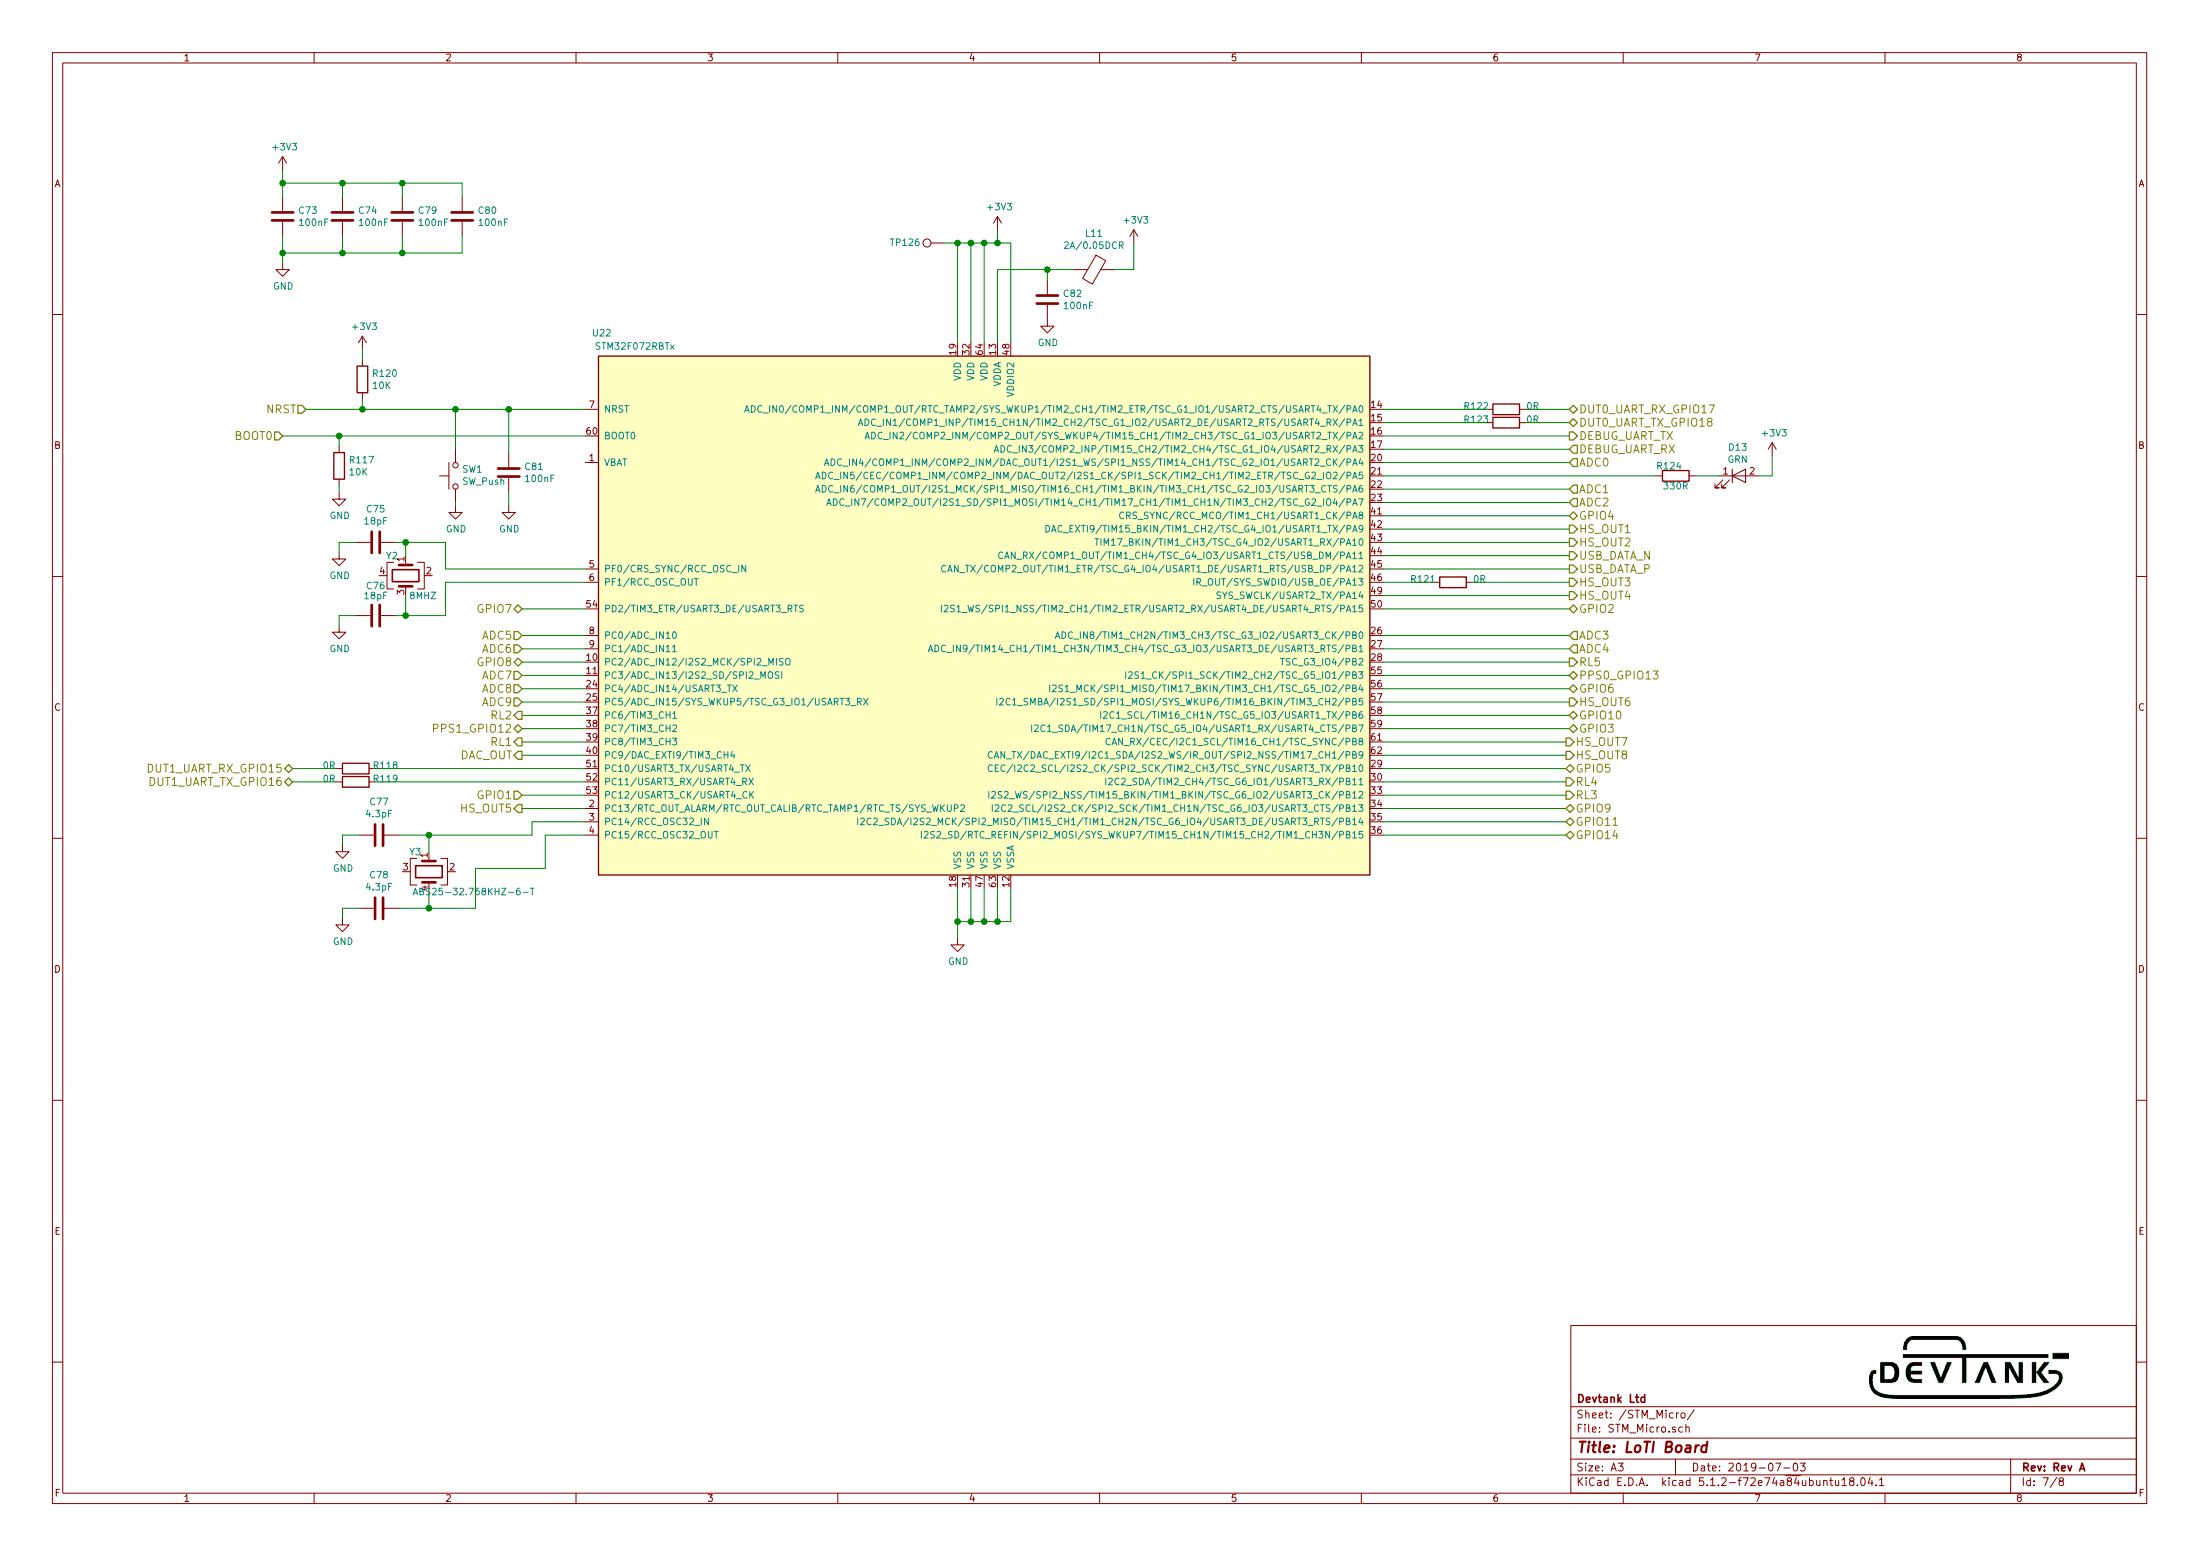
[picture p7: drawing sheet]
EESchema Schematic File Version 4
LIBS:LoTI_Board-cache
EELAYER 29 0
EELAYER END
$Descr A3 16535 11693
encoding utf-8
Sheet 7 8
Title "LoTI Board"
Date "2019-07-03"
Rev "Rev A"
Comp "Devtank Ltd"
Comment1 ""
Comment2 ""
Comment3 ""
Comment4 ""
$EndDescr
$Comp
L LoTI_Board-rescue:STM32F072RBTx-MCU_ST_STM32 U22
U 1 1
P 7400 4675
F 0 "U22" H 4525 6850 50  0000 C CNN
F 1 "STM32F072RBTx" H 4775 6750 50  0000 C CNN
F 2 "Package_QFP:LQFP-64_10x10mm_P0.5mm" H 10300 6650 50  0001 R TNN
F 3 "http://www.st.com/st-web-ui/static/active/en/resource/technical/document/datasheet/DM00090510.pdf" H 7400 4675 50  0001 C CNN
F 4 "126-001" H 7400 4675 50  0001 C CNN "Devtank"
	1    7400 4675
	1    0    0    -1  
$EndComp
$Comp
L power:+3V3 #PWR0190
U 1 1
P 7500 1725
F 0 "#PWR0190" H 7500 1575 50  0001 C CNN
F 1 "+3V3" H 7515 1898 50  0000 C CNN
F 2 "" H 7500 1725 50  0001 C CNN
F 3 "" H 7500 1725 50  0001 C CNN
	1    7500 1725
	1    0    0    -1  
$EndComp
$Comp
L LoTI_Board-rescue:Ferrite_Bead-device L11
U 1 1
P 8225 2025
F 0 "L11" V 7951 2025 50  0000 C CNN
F 1 "2A/0.05DCR" V 8042 2025 50  0000 C CNN
F 2 "Inductor_SMD:L_0805_2012Metric" V 8155 2025 50  0001 C CNN
F 3 "" H 8225 2025 50  0001 C CNN
F 4 "113-002" H 0   0   50  0001 C CNN "Devtank"
	1    8225 2025
	0    1    1    0   
$EndComp
Wire Wire Line
	7500 1725 7500 1825
Wire Wire Line
	7200 2575 7200 1825
Wire Wire Line
	7200 1825 7300 1825
Connection ~ 7500 1825
Wire Wire Line
	7300 2575 7300 1825
Connection ~ 7300 1825
Wire Wire Line
	7300 1825 7400 1825
Wire Wire Line
	7400 2575 7400 1825
Connection ~ 7400 1825
Wire Wire Line
	7400 1825 7500 1825
Wire Wire Line
	7600 2575 7600 1825
Wire Wire Line
	7600 1825 7500 1825
Wire Wire Line
	7500 2025 7500 2575
$Comp
L power:+3V3 #PWR0192
U 1 1
P 8525 1825
F 0 "#PWR0192" H 8525 1675 50  0001 C CNN
F 1 "+3V3" H 8540 1998 50  0000 C CNN
F 2 "" H 8525 1825 50  0001 C CNN
F 3 "" H 8525 1825 50  0001 C CNN
	1    8525 1825
	1    0    0    -1  
$EndComp
Wire Wire Line
	8525 1825 8525 2025
Wire Wire Line
	8525 2025 8375 2025
$Comp
L LoTI_Board-rescue:C-device C82
U 1 1
P 7875 2250
F 0 "C82" H 7990 2296 50  0000 L CNN
F 1 "100nF" H 7990 2205 50  0000 L CNN
F 2 "Capacitor_SMD:C_0603_1608Metric" H 7913 2100 50  0001 C CNN
F 3 "" H 7875 2250 50  0001 C CNN
F 4 "105-002" H 0   0   50  0001 C CNN "Devtank"
	1    7875 2250
	1    0    0    -1  
$EndComp
Wire Wire Line
	7875 2100 7875 2025
Connection ~ 7875 2025
Wire Wire Line
	7875 2025 8075 2025
$Comp
L power:GND #PWR0191
U 1 1
P 7875 2400
F 0 "#PWR0191" H 7875 2150 50  0001 C CNN
F 1 "GND" H 7880 2227 50  0000 C CNN
F 2 "" H 7875 2400 50  0001 C CNN
F 3 "" H 7875 2400 50  0001 C CNN
	1    7875 2400
	1    0    0    -1  
$EndComp
$Comp
L LoTI_Board-rescue:C-device C73
U 1 1
P 2125 1625
F 0 "C73" H 2240 1671 50  0000 L CNN
F 1 "100nF" H 2240 1580 50  0000 L CNN
F 2 "Capacitor_SMD:C_0603_1608Metric" H 2163 1475 50  0001 C CNN
F 3 "" H 2125 1625 50  0001 C CNN
F 4 "105-002" H 0   0   50  0001 C CNN "Devtank"
	1    2125 1625
	1    0    0    -1  
$EndComp
$Comp
L LoTI_Board-rescue:C-device C74
U 1 1
P 2575 1625
F 0 "C74" H 2690 1671 50  0000 L CNN
F 1 "100nF" H 2690 1580 50  0000 L CNN
F 2 "Capacitor_SMD:C_0603_1608Metric" H 2613 1475 50  0001 C CNN
F 3 "" H 2575 1625 50  0001 C CNN
F 4 "105-002" H 0   0   50  0001 C CNN "Devtank"
	1    2575 1625
	1    0    0    -1  
$EndComp
$Comp
L LoTI_Board-rescue:C-device C79
U 1 1
P 3025 1625
F 0 "C79" H 3140 1671 50  0000 L CNN
F 1 "100nF" H 3140 1580 50  0000 L CNN
F 2 "Capacitor_SMD:C_0603_1608Metric" H 3063 1475 50  0001 C CNN
F 3 "" H 3025 1625 50  0001 C CNN
F 4 "105-002" H 0   0   50  0001 C CNN "Devtank"
	1    3025 1625
	1    0    0    -1  
$EndComp
$Comp
L LoTI_Board-rescue:C-device C80
U 1 1
P 3475 1625
F 0 "C80" H 3590 1671 50  0000 L CNN
F 1 "100nF" H 3590 1580 50  0000 L CNN
F 2 "Capacitor_SMD:C_0603_1608Metric" H 3513 1475 50  0001 C CNN
F 3 "" H 3475 1625 50  0001 C CNN
F 4 "105-002" H 0   0   50  0001 C CNN "Devtank"
	1    3475 1625
	1    0    0    -1  
$EndComp
$Comp
L power:+3V3 #PWR0179
U 1 1
P 2125 1275
F 0 "#PWR0179" H 2125 1125 50  0001 C CNN
F 1 "+3V3" H 2140 1448 50  0000 C CNN
F 2 "" H 2125 1275 50  0001 C CNN
F 3 "" H 2125 1275 50  0001 C CNN
	1    2125 1275
	1    0    0    -1  
$EndComp
Wire Wire Line
	2575 1475 2575 1375
Wire Wire Line
	2575 1375 2125 1375
Connection ~ 2125 1375
Wire Wire Line
	2125 1375 2125 1475
Wire Wire Line
	3025 1475 3025 1375
Wire Wire Line
	3025 1375 2575 1375
Connection ~ 2575 1375
Wire Wire Line
	3475 1475 3475 1375
Wire Wire Line
	3475 1375 3025 1375
Connection ~ 3025 1375
$Comp
L power:GND #PWR0180
U 1 1
P 2125 1975
F 0 "#PWR0180" H 2125 1725 50  0001 C CNN
F 1 "GND" H 2130 1802 50  0000 C CNN
F 2 "" H 2125 1975 50  0001 C CNN
F 3 "" H 2125 1975 50  0001 C CNN
	1    2125 1975
	1    0    0    -1  
$EndComp
Wire Wire Line
	2125 1975 2125 1900
Wire Wire Line
	2575 1775 2575 1900
Connection ~ 2125 1900
Wire Wire Line
	2125 1900 2125 1775
Wire Wire Line
	3025 1775 3025 1900
Wire Wire Line
	2125 1900 2575 1900
Connection ~ 2575 1900
Wire Wire Line
	2575 1900 3025 1900
Wire Wire Line
	3025 1900 3475 1900
Wire Wire Line
	3475 1900 3475 1775
Connection ~ 3025 1900
$Comp
L power:GND #PWR0189
U 1 1
P 7200 7050
F 0 "#PWR0189" H 7200 6800 50  0001 C CNN
F 1 "GND" H 7205 6877 50  0000 C CNN
F 2 "" H 7200 7050 50  0001 C CNN
F 3 "" H 7200 7050 50  0001 C CNN
	1    7200 7050
	1    0    0    -1  
$EndComp
Wire Wire Line
	7200 7050 7200 6925
Wire Wire Line
	7300 6925 7200 6925
Wire Wire Line
	7300 6675 7300 6925
Connection ~ 7200 6925
Wire Wire Line
	7200 6925 7200 6675
Wire Wire Line
	7400 6675 7400 6925
Wire Wire Line
	7400 6925 7300 6925
Connection ~ 7300 6925
Wire Wire Line
	7500 6675 7500 6925
Wire Wire Line
	7500 6925 7400 6925
Connection ~ 7400 6925
Wire Wire Line
	7600 6675 7600 6925
Wire Wire Line
	7600 6925 7500 6925
Connection ~ 7500 6925
Wire Wire Line
	4400 3075 3825 3075
$Comp
L LoTI_Board-rescue:R-device R120
U 1 1
P 2725 2850
F 0 "R120" H 2795 2896 50  0000 L CNN
F 1 "10K" H 2795 2805 50  0000 L CNN
F 2 "Resistor_SMD:R_0603_1608Metric" V 2655 2850 50  0001 C CNN
F 3 "" H 2725 2850 50  0001 C CNN
F 4 "101-010" H 0   0   50  0001 C CNN "Devtank"
	1    2725 2850
	1    0    0    -1  
$EndComp
$Comp
L LoTI_Board-rescue:R-device R117
U 1 1
P 2550 3500
F 0 "R117" H 2620 3546 50  0000 L CNN
F 1 "10K" H 2620 3455 50  0000 L CNN
F 2 "Resistor_SMD:R_0603_1608Metric" V 2480 3500 50  0001 C CNN
F 3 "" H 2550 3500 50  0001 C CNN
F 4 "101-010" H 0   0   50  0001 C CNN "Devtank"
	1    2550 3500
	1    0    0    -1  
$EndComp
Wire Wire Line
	2550 3350 2550 3275
Connection ~ 2550 3275
$Comp
L power:GND #PWR0181
U 1 1
P 2550 3700
F 0 "#PWR0181" H 2550 3450 50  0001 C CNN
F 1 "GND" H 2555 3527 50  0000 C CNN
F 2 "" H 2550 3700 50  0001 C CNN
F 3 "" H 2550 3700 50  0001 C CNN
	1    2550 3700
	1    0    0    -1  
$EndComp
Wire Wire Line
	2725 3000 2725 3075
Connection ~ 2725 3075
$Comp
L power:+3V3 #PWR0186
U 1 1
P 2725 2625
F 0 "#PWR0186" H 2725 2475 50  0001 C CNN
F 1 "+3V3" H 2740 2798 50  0000 C CNN
F 2 "" H 2725 2625 50  0001 C CNN
F 3 "" H 2725 2625 50  0001 C CNN
	1    2725 2625
	1    0    0    -1  
$EndComp
Wire Wire Line
	2725 2625 2725 2700
Wire Wire Line
	2300 3075 2725 3075
Wire Wire Line
	2125 3275 2550 3275
Text HLabel 2300 3075 0    60   Input ~ 0
NRST
Text HLabel 2125 3275 0    60   Input ~ 0
BOOT0
$Comp
L LoTI_Board-rescue:C-device C81
U 1 1
P 3825 3550
F 0 "C81" H 3940 3596 50  0000 L CNN
F 1 "100nF" H 3940 3505 50  0000 L CNN
F 2 "Capacitor_SMD:C_0603_1608Metric" H 3863 3400 50  0001 C CNN
F 3 "" H 3825 3550 50  0001 C CNN
F 4 "105-002" H 0   0   50  0001 C CNN "Devtank"
	1    3825 3550
	1    0    0    -1  
$EndComp
Wire Wire Line
	3825 3400 3825 3075
Connection ~ 3825 3075
Wire Wire Line
	3825 3075 3425 3075
$Comp
L power:GND #PWR0188
U 1 1
P 3825 3800
F 0 "#PWR0188" H 3825 3550 50  0001 C CNN
F 1 "GND" H 3830 3627 50  0000 C CNN
F 2 "" H 3825 3800 50  0001 C CNN
F 3 "" H 3825 3800 50  0001 C CNN
	1    3825 3800
	1    0    0    -1  
$EndComp
Wire Wire Line
	3825 3800 3825 3700
$Comp
L Switch:SW_Push SW1
U 1 1
P 3425 3575
F 0 "SW1" V 3471 3527 50  0000 R CNN
F 1 "SW_Push" V 3380 3527 50  0000 R CNN
F 2 "Button_Switch_SMD:SW_SPST_B3U-1000P" H 3425 3775 50  0001 C CNN
F 3 "" H 3425 3775 50  0001 C CNN
F 4 "780-001" H 0   0   50  0001 C CNN "Devtank"
	1    3425 3575
	0    -1   -1   0   
$EndComp
$Comp
L LoTI_Board-rescue:Crystal_GND23-device Y3
U 1 1
P 3225 6550
F 0 "Y3" V 3075 6400 50  0000 L CNN
F 1 "ABS25-32.768KHZ-6-T" V 3375 6425 50  0000 L CNN
F 2 "Crystal:Crystal_SMD_7050-4Pin_7.0x5.0mm" H 3225 6550 50  0001 C CNN
F 3 "" H 3225 6550 50  0001 C CNN
F 4 "181-008" H 3225 6550 50  0001 C CNN "Devtank"
	1    3225 6550
	0    1    1    0   
$EndComp
$Comp
L power:GND #PWR0187
U 1 1
P 3425 3800
F 0 "#PWR0187" H 3425 3550 50  0001 C CNN
F 1 "GND" H 3430 3627 50  0000 C CNN
F 2 "" H 3425 3800 50  0001 C CNN
F 3 "" H 3425 3800 50  0001 C CNN
	1    3425 3800
	1    0    0    -1  
$EndComp
Wire Wire Line
	3425 3800 3425 3775
Wire Wire Line
	3425 3375 3425 3075
Connection ~ 3425 3075
Wire Wire Line
	3425 3075 2725 3075
Wire Wire Line
	3225 6275 3225 6400
Wire Wire Line
	3225 6700 3225 6825
Wire Wire Line
	3225 6825 3575 6825
Wire Wire Line
	3575 6825 3575 6525
Wire Wire Line
	3575 6525 4100 6525
$Comp
L LoTI_Board-rescue:C-device C77
U 1 1
P 2850 6275
F 0 "C77" V 2598 6275 50  0000 C CNN
F 1 "4.3pF" V 2689 6275 50  0000 C CNN
F 2 "Capacitor_SMD:C_0603_1608Metric" H 2888 6125 50  0001 C CNN
F 3 "" H 2850 6275 50  0001 C CNN
F 4 "106-014" H 0   0   50  0001 C CNN "Devtank"
	1    2850 6275
	0    1    1    0   
$EndComp
$Comp
L power:GND #PWR0184
U 1 1
P 2575 6350
F 0 "#PWR0184" H 2575 6100 50  0001 C CNN
F 1 "GND" H 2580 6177 50  0000 C CNN
F 2 "" H 2575 6350 50  0001 C CNN
F 3 "" H 2575 6350 50  0001 C CNN
	1    2575 6350
	1    0    0    -1  
$EndComp
Wire Wire Line
	2575 6350 2575 6275
Wire Wire Line
	2575 6275 2700 6275
Wire Wire Line
	3000 6275 3225 6275
Connection ~ 3225 6275
$Comp
L LoTI_Board-rescue:C-device C78
U 1 1
P 2850 6825
F 0 "C78" V 2598 6825 50  0000 C CNN
F 1 "4.3pF" V 2689 6825 50  0000 C CNN
F 2 "Capacitor_SMD:C_0603_1608Metric" H 2888 6675 50  0001 C CNN
F 3 "" H 2850 6825 50  0001 C CNN
F 4 "106-014" H 0   0   50  0001 C CNN "Devtank"
	1    2850 6825
	0    1    1    0   
$EndComp
$Comp
L power:GND #PWR0185
U 1 1
P 2575 6900
F 0 "#PWR0185" H 2575 6650 50  0001 C CNN
F 1 "GND" H 2580 6727 50  0000 C CNN
F 2 "" H 2575 6900 50  0001 C CNN
F 3 "" H 2575 6900 50  0001 C CNN
	1    2575 6900
	1    0    0    -1  
$EndComp
Wire Wire Line
	2575 6900 2575 6825
Wire Wire Line
	2575 6825 2700 6825
Wire Wire Line
	3000 6825 3225 6825
Connection ~ 3225 6825
$Comp
L LoTI_Board-rescue:Crystal_GND24-device Y2
U 1 1
P 3050 4325
F 0 "Y2" V 2900 4175 50  0000 L CNN
F 1 "8MHZ" V 3200 4350 50  0000 L CNN
F 2 "Crystal:Crystal_SMD_Abracon_ABM3C-4Pin_5.0x3.2mm" H 3050 4325 50  0001 C CNN
F 3 "" H 3050 4325 50  0001 C CNN
F 4 "181-009" H 3050 4325 50  0001 C CNN "Devtank"
	1    3050 4325
	0    1    1    0   
$EndComp
Wire Wire Line
	3050 4475 3050 4625
Wire Wire Line
	3050 4625 3350 4625
Wire Wire Line
	3350 4625 3350 4375
Wire Wire Line
	3350 4375 4400 4375
Wire Wire Line
	4400 4275 3350 4275
Wire Wire Line
	3350 4275 3350 4075
Wire Wire Line
	3350 4075 3050 4075
Wire Wire Line
	3050 4075 3050 4175
$Comp
L LoTI_Board-rescue:C-device C75
U 1 1
P 2825 4075
F 0 "C75" V 2573 4075 50  0000 C CNN
F 1 "18pF" V 2664 4075 50  0000 C CNN
F 2 "Capacitor_SMD:C_0603_1608Metric" H 2863 3925 50  0001 C CNN
F 3 "" H 2825 4075 50  0001 C CNN
F 4 "106-003" H 0   0   50  0001 C CNN "Devtank"
	1    2825 4075
	0    1    1    0   
$EndComp
$Comp
L power:GND #PWR0182
U 1 1
P 2550 4150
F 0 "#PWR0182" H 2550 3900 50  0001 C CNN
F 1 "GND" H 2555 3977 50  0000 C CNN
F 2 "" H 2550 4150 50  0001 C CNN
F 3 "" H 2550 4150 50  0001 C CNN
	1    2550 4150
	1    0    0    -1  
$EndComp
Wire Wire Line
	2550 4150 2550 4075
Wire Wire Line
	2550 4075 2675 4075
$Comp
L LoTI_Board-rescue:C-device C76
U 1 1
P 2825 4625
F 0 "C76" V 2600 4625 50  0000 C CNN
F 1 "18pF" V 2675 4625 50  0000 C CNN
F 2 "Capacitor_SMD:C_0603_1608Metric" H 2863 4475 50  0001 C CNN
F 3 "" H 2825 4625 50  0001 C CNN
F 4 "106-003" H 0   0   50  0001 C CNN "Devtank"
	1    2825 4625
	0    1    1    0   
$EndComp
$Comp
L power:GND #PWR0183
U 1 1
P 2550 4700
F 0 "#PWR0183" H 2550 4450 50  0001 C CNN
F 1 "GND" H 2555 4527 50  0000 C CNN
F 2 "" H 2550 4700 50  0001 C CNN
F 3 "" H 2550 4700 50  0001 C CNN
	1    2550 4700
	1    0    0    -1  
$EndComp
Wire Wire Line
	2550 4700 2550 4625
Wire Wire Line
	2550 4625 2675 4625
Wire Wire Line
	2550 3650 2550 3700
Wire Wire Line
	2550 3275 4400 3275
Wire Wire Line
	2975 4075 3050 4075
Connection ~ 3050 4075
Wire Wire Line
	2975 4625 3050 4625
Connection ~ 3050 4625
Wire Wire Line
	10400 4875 11800 4875
Wire Wire Line
	10400 3575 12450 3575
Wire Wire Line
	10400 3475 11800 3475
Wire Wire Line
	10400 3775 11800 3775
Wire Wire Line
	10400 4775 11800 4775
Wire Wire Line
	4400 4775 3925 4775
Wire Wire Line
	4400 4875 3925 4875
Wire Wire Line
	4400 5175 3925 5175
Wire Wire Line
	4400 5275 3925 5275
Wire Wire Line
	3225 6275 4000 6275
Wire Wire Line
	4000 6275 4000 6175
Wire Wire Line
	4000 6175 4400 6175
Wire Wire Line
	4100 6525 4100 6275
Wire Wire Line
	4100 6275 4400 6275
Wire Wire Line
	10400 3675 11800 3675
Wire Wire Line
	4400 5075 3925 5075
Wire Wire Line
	4400 5975 3925 5975
Wire Wire Line
	10400 4575 11800 4575
Wire Wire Line
	10400 5475 11800 5475
Wire Wire Line
	10400 5575 11775 5575
Wire Wire Line
	10400 3875 11800 3875
Wire Wire Line
	10400 5775 11775 5775
Wire Wire Line
	10400 5175 11800 5175
Wire Wire Line
	4400 4575 3925 4575
Wire Wire Line
	10400 6075 11775 6075
Wire Wire Line
	4400 5575 3925 5575
Wire Wire Line
	3925 5375 4400 5375
Wire Wire Line
	10400 5975 11775 5975
Wire Wire Line
	10400 5875 11775 5875
Wire Wire Line
	10400 4975 11800 4975
Wire Wire Line
	10400 5375 11800 5375
Wire Wire Line
	10400 6175 11775 6175
Wire Wire Line
	10400 6275 11775 6275
Wire Wire Line
	10400 3375 11800 3375
Wire Wire Line
	10400 3275 11800 3275
$Comp
L LoTI_Board-rescue:R-device R122
U 1 1
P 11325 3075
F 0 "R122" V 11300 2850 50  0000 C CNN
F 1 "0R" V 11300 3275 50  0000 C CNN
F 2 "Resistor_SMD:R_0603_1608Metric" V 11255 3075 50  0001 C CNN
F 3 "" H 11325 3075 50  0001 C CNN
F 4 "101-005" H 0   0   50  0001 C CNN "Devtank"
	1    11325 3075
	0    1    1    0   
$EndComp
Wire Wire Line
	11475 3075 11800 3075
$Comp
L LoTI_Board-rescue:R-device R123
U 1 1
P 11325 3175
F 0 "R123" V 11300 2950 50  0000 C CNN
F 1 "0R" V 11300 3375 50  0000 C CNN
F 2 "Resistor_SMD:R_0603_1608Metric" V 11255 3175 50  0001 C CNN
F 3 "" H 11325 3175 50  0001 C CNN
F 4 "101-005" H 0   0   50  0001 C CNN "Devtank"
	1    11325 3175
	0    1    1    0   
$EndComp
Wire Wire Line
	11475 3175 11800 3175
$Comp
L LoTI_Board-rescue:R-device R118
U 1 1
P 2675 5775
F 0 "R118" V 2650 5550 50  0000 C CNN
F 1 "0R" V 2650 5975 50  0000 C CNN
F 2 "Resistor_SMD:R_0603_1608Metric" V 2605 5775 50  0001 C CNN
F 3 "" H 2675 5775 50  0001 C CNN
F 4 "101-005" H 0   0   50  0001 C CNN "Devtank"
	1    2675 5775
	0    -1   1    0   
$EndComp
Wire Wire Line
	2525 5775 2200 5775
$Comp
L LoTI_Board-rescue:R-device R119
U 1 1
P 2675 5875
F 0 "R119" V 2650 5650 50  0000 C CNN
F 1 "0R" V 2650 6075 50  0000 C CNN
F 2 "Resistor_SMD:R_0603_1608Metric" V 2605 5875 50  0001 C CNN
F 3 "" H 2675 5875 50  0001 C CNN
F 4 "101-005" H 0   0   50  0001 C CNN "Devtank"
	1    2675 5875
	0    -1   1    0   
$EndComp
Wire Wire Line
	2525 5875 2200 5875
Wire Wire Line
	10400 4175 11800 4175
Wire Wire Line
	10400 4275 11800 4275
Wire Wire Line
	4400 4975 3925 4975
Wire Wire Line
	10400 5675 11775 5675
Wire Wire Line
	10400 5275 11800 5275
Wire Wire Line
	10400 3975 11800 3975
Wire Wire Line
	10400 4075 11800 4075
$Comp
L LoTI_Board-rescue:R-device R121
U 1 1
P 10925 4375
F 0 "R121" V 10900 4150 50  0000 C CNN
F 1 "0R" V 10900 4575 50  0000 C CNN
F 2 "Resistor_SMD:R_0603_1608Metric" V 10855 4375 50  0001 C CNN
F 3 "" H 10925 4375 50  0001 C CNN
F 4 "101-005" H 0   0   50  0001 C CNN "Devtank"
	1    10925 4375
	0    1    1    0   
$EndComp
Wire Wire Line
	10775 4375 10400 4375
Wire Wire Line
	11075 4375 11800 4375
Wire Wire Line
	10400 4475 11800 4475
Wire Wire Line
	4400 5675 3925 5675
Text HLabel 11800 3975 2    60   Output ~ 0
HS_OUT1
Text HLabel 11800 4075 2    60   Output ~ 0
HS_OUT2
Text HLabel 11800 4375 2    60   Output ~ 0
HS_OUT3
Text HLabel 11800 4475 2    60   Output ~ 0
HS_OUT4
Text HLabel 3925 6075 0    60   Output ~ 0
HS_OUT5
Text HLabel 11800 5275 2    60   Output ~ 0
HS_OUT6
Text HLabel 11775 5575 2    60   Output ~ 0
HS_OUT7
Text HLabel 11775 5675 2    60   Output ~ 0
HS_OUT8
Text HLabel 11800 3075 2    60   BiDi ~ 0
DUT0_UART_RX_GPIO17
Text HLabel 11800 3175 2    60   BiDi ~ 0
DUT0_UART_TX_GPIO18
Text HLabel 11800 3375 2    60   Input ~ 0
DEBUG_UART_RX
Text HLabel 11800 3275 2    60   Output ~ 0
DEBUG_UART_TX
Text HLabel 11800 3475 2    60   Input ~ 0
ADC0
$Comp
L LoTI_Board-rescue:R-device R124
U 1 1
P 12600 3575
F 0 "R124" V 12525 3525 50  0000 C CNN
F 1 "330R" V 12675 3575 50  0000 C CNN
F 2 "Resistor_SMD:R_0603_1608Metric" V 12530 3575 50  0001 C CNN
F 3 "" H 12600 3575 50  0001 C CNN
F 4 "101-024" H 0   0   50  0001 C CNN "Devtank"
	1    12600 3575
	0    1    1    0   
$EndComp
$Comp
L LoTI_Board-rescue:LED-device D13
U 1 1
P 13075 3575
F 0 "D13" H 13066 3791 50  0000 C CNN
F 1 "GRN" H 13066 3700 50  0000 C CNN
F 2 "LED_SMD:LED_0603_1608Metric" H 13075 3575 50  0001 C CNN
F 3 "~" H 13075 3575 50  0001 C CNN
F 4 "110-002" H 0   0   50  0001 C CNN "Devtank"
	1    13075 3575
	1    0    0    -1  
$EndComp
Wire Wire Line
	12925 3575 12750 3575
$Comp
L power:+3V3 #PWR0193
U 1 1
P 13325 3425
F 0 "#PWR0193" H 13325 3275 50  0001 C CNN
F 1 "+3V3" H 13340 3598 50  0000 C CNN
F 2 "" H 13325 3425 50  0001 C CNN
F 3 "" H 13325 3425 50  0001 C CNN
	1    13325 3425
	1    0    0    -1  
$EndComp
Wire Wire Line
	13325 3425 13325 3575
Wire Wire Line
	13325 3575 13225 3575
Text HLabel 11800 3675 2    60   Input ~ 0
ADC1
Text HLabel 11800 3775 2    60   Input ~ 0
ADC2
Text HLabel 11800 3875 2    60   BiDi ~ 0
GPIO4
Text HLabel 11800 4175 2    60   Output ~ 0
USB_DATA_N
Text HLabel 11800 4275 2    60   Output ~ 0
USB_DATA_P
Text HLabel 11800 4575 2    60   BiDi ~ 0
GPIO2
Text HLabel 11800 4875 2    60   Input ~ 0
ADC4
Text HLabel 11800 4975 2    60   Output ~ 0
RL5
Text HLabel 11800 5075 2    60   BiDi ~ 0
PPS0_GPIO13
Text HLabel 11800 5175 2    60   BiDi ~ 0
GPIO6
Text HLabel 11800 5375 2    60   BiDi ~ 0
GPIO10
Text HLabel 11800 5475 2    60   BiDi ~ 0
GPIO3
Text HLabel 11775 5775 2    60   BiDi ~ 0
GPIO5
Text HLabel 11775 5875 2    60   Output ~ 0
RL4
Text HLabel 11775 5975 2    60   Output ~ 0
RL3
Text HLabel 11775 6075 2    60   BiDi ~ 0
GPIO9
Text HLabel 11775 6175 2    60   BiDi ~ 0
GPIO11
Text HLabel 11775 6275 2    60   BiDi ~ 0
GPIO14
Text HLabel 3925 4575 0    60   BiDi ~ 0
GPIO7
Text HLabel 3925 4775 0    60   Input ~ 0
ADC5
Text HLabel 3925 4875 0    60   Input ~ 0
ADC6
Text HLabel 3925 4975 0    60   BiDi ~ 0
GPIO8
Text HLabel 3925 5075 0    60   Input ~ 0
ADC7
Text HLabel 3925 5175 0    60   Input ~ 0
ADC8
Text HLabel 3925 5275 0    60   Input ~ 0
ADC9
Text HLabel 3925 5375 0    60   Output ~ 0
RL2
Text HLabel 3925 5475 0    60   BiDi ~ 0
PPS1_GPIO12
Text HLabel 3925 5575 0    60   Output ~ 0
RL1
Text HLabel 3925 5675 0    60   Output ~ 0
DAC_OUT
Text HLabel 2200 5775 0    60   BiDi ~ 0
DUT1_UART_RX_GPIO15
Text HLabel 2200 5875 0    60   BiDi ~ 0
DUT1_UART_TX_GPIO16
Text HLabel 3925 5975 0    60   Input ~ 0
GPIO1
Text HLabel 11800 4775 2    60   Input ~ 0
ADC3
Wire Wire Line
	4400 6075 3925 6075
Wire Wire Line
	10400 5075 11800 5075
Wire Wire Line
	3925 5475 4400 5475
Wire Wire Line
	2825 5875 4400 5875
Wire Wire Line
	2825 5775 4400 5775
Wire Wire Line
	10400 3175 11175 3175
Wire Wire Line
	10400 3075 11175 3075
$Comp
L LoTI_Board-rescue:Test_Point-Connector TP?
U 1 1
P 7100 1825
AR Path="/62481FA3" Ref="TP?"  Part="1" 
AR Path="/5F956DB7/62481FA3" Ref="TP126"  Part="1" 
F 0 "TP126" V 7100 2000 50  0000 L CNN
F 1 "Test_Point" H 7158 1854 50  0001 L CNN
F 2 "TestPoint:TestPoint_THTPad_D1.0mm_Drill0.5mm" H 7300 1825 50  0001 C CNN
F 3 "~" H 7300 1825 50  0001 C CNN
	1    7100 1825
	0    -1   -1   0   
$EndComp
Wire Wire Line
	7100 1825 7200 1825
Connection ~ 7200 1825
Wire Wire Line
	7500 2025 7875 2025
Wire Wire Line
	2125 1275 2125 1375
$EndSCHEMATC
